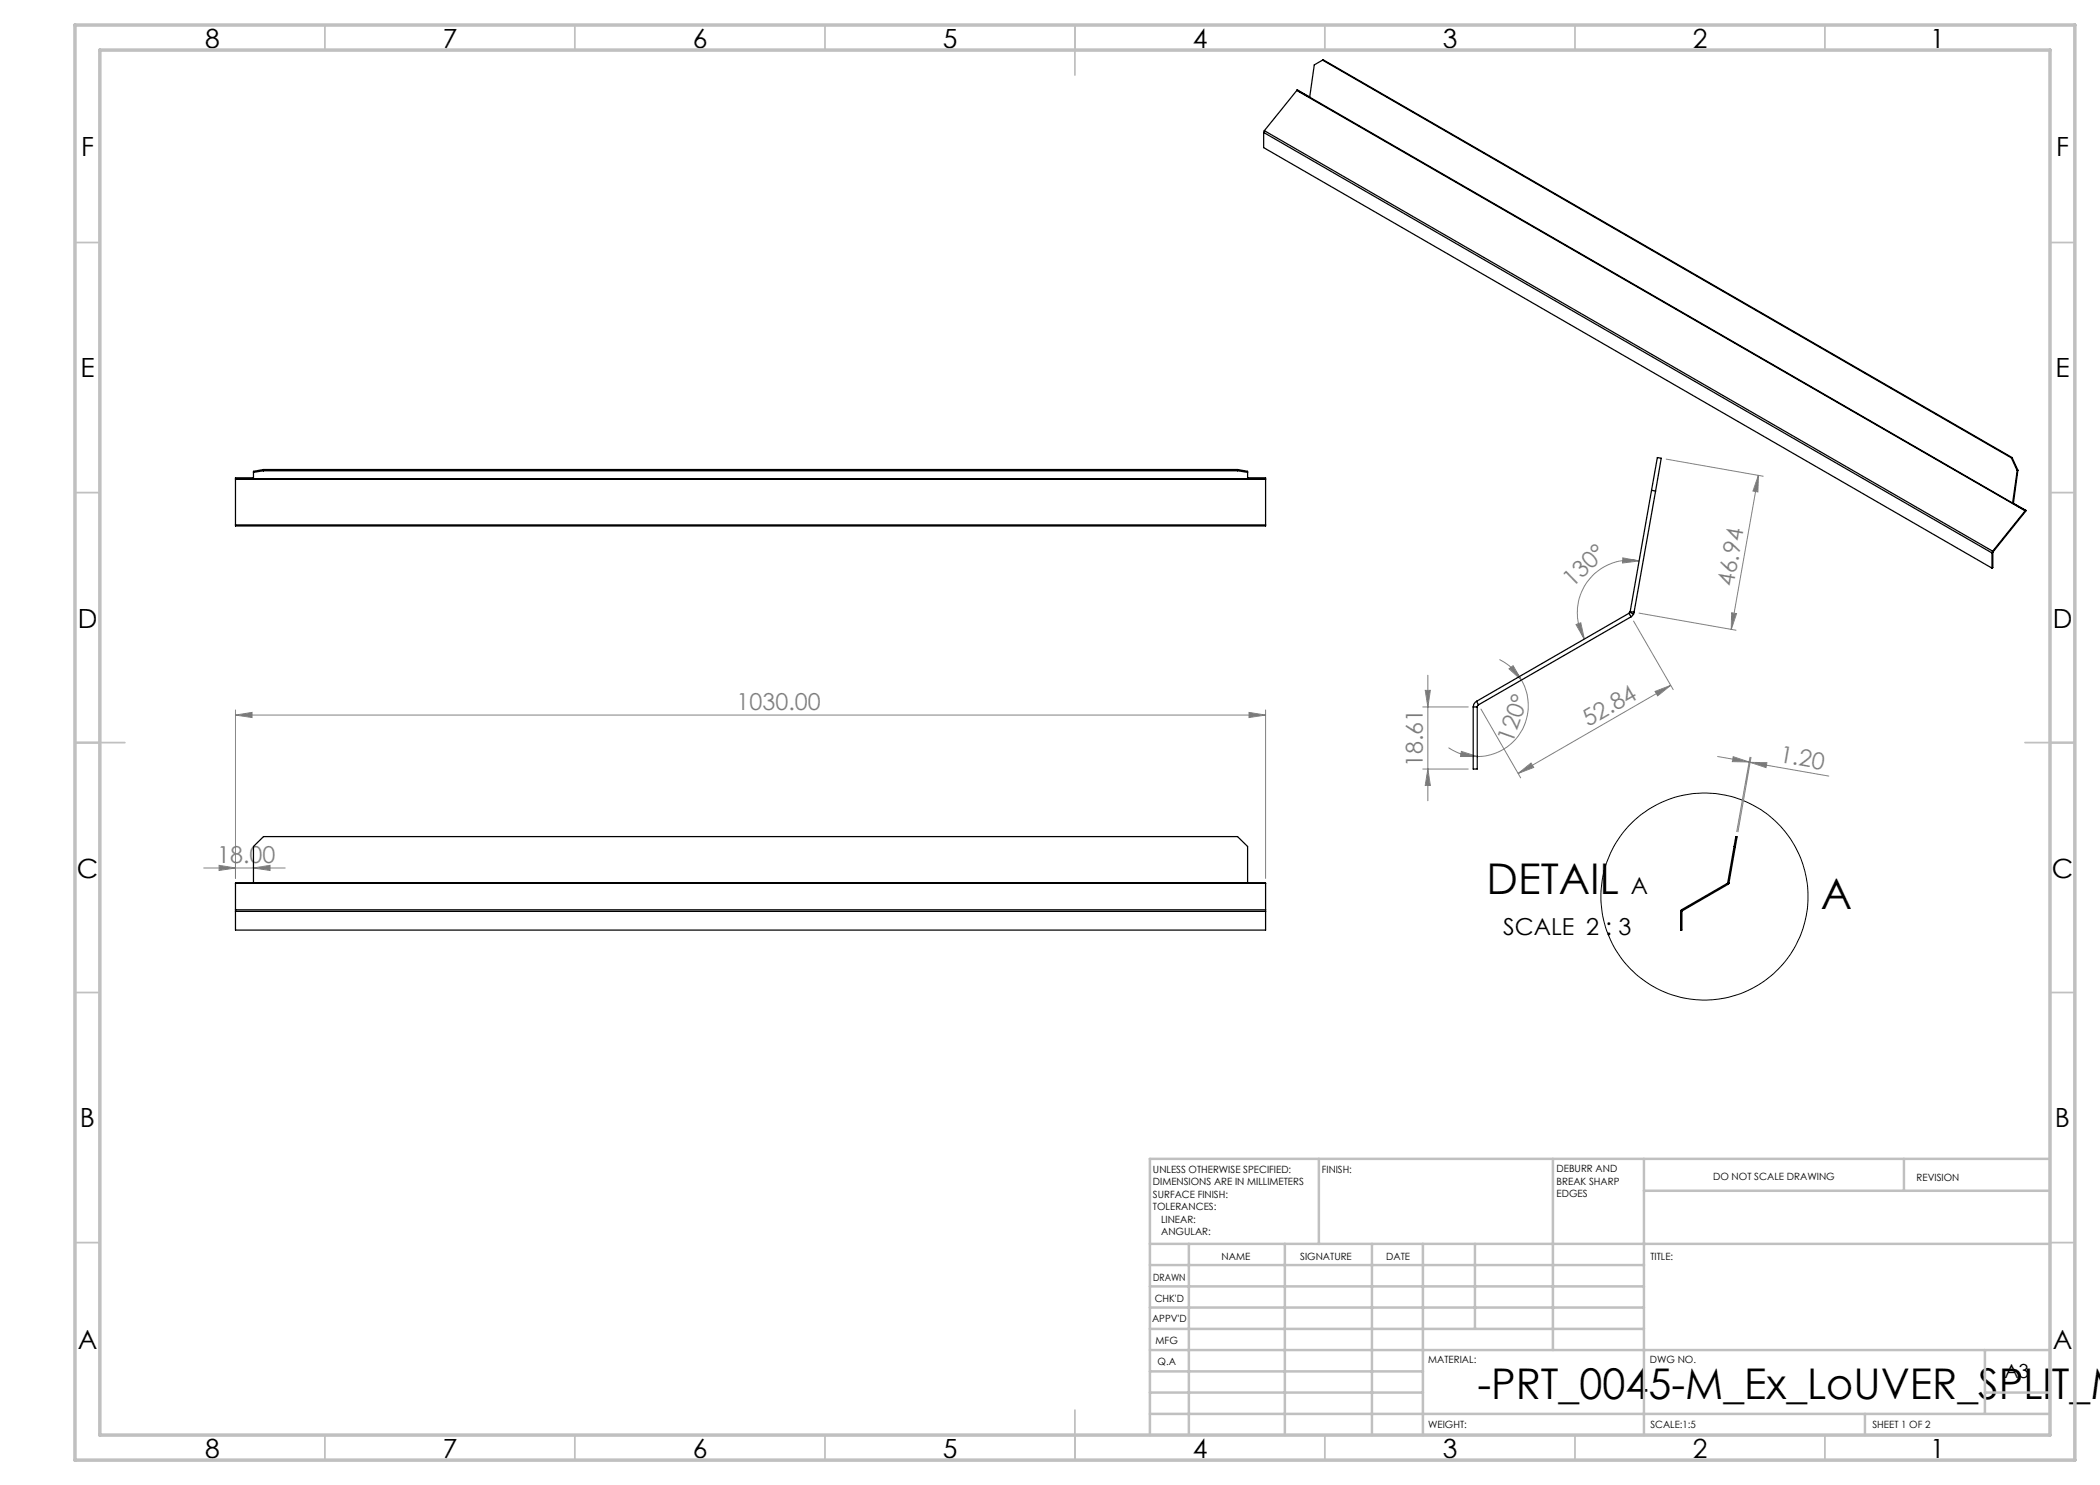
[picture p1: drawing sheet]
<svg xmlns="http://www.w3.org/2000/svg" width="420mm" height="297mm" viewBox="0 0 420 297" stroke-linecap="round" stroke-linejoin="round" font-family="sans-serif">
<circle cx="340.9" cy="179.3" r="20.7" fill="none" stroke="#000" stroke-width=".2"/>
<g fill="none" stroke="#808080" stroke-width=".2">
<path d="M333.2 91.8l19.4 3.4M351.7 95.1l-5.4 30.8M351.7 95.1l-.1 3.3-1-.2zM324.6 111.6l3.2 .6-3.3 .4zM327.8 112.2a10.5 10.5 0 0 0-10.4 4.3 10.5 10.5 0 0 0-.5 11.3M285 138.1h1.1l-.5 3.3zM285.6 135v25.2M299.9 131.9a10.6 10.6 0 0 1 4.4 4.1M301.8 133.8l.8-.7 1.7 2.9zM304.3 136a10.2 10.2 0 0 1-8.8 15.3M315.2 124.9l1-.3 .7 3.2zM326.7 124.2l7.9 13.7"/>
<path d="M327.8 122.6l19.4 3.4M331 138.3l3.1-1.2-2.6 2.1zM334.1 137.1l-30.5 17.6M346.3 122.6l1 .1-1 3.2zM47.1 143l3.3-.5v1zM47.1 142v33.7M47.1 143h206M249.8 142.5l3.3 .5-3.3 .5zM253.1 142v33.7M284.6 153.8h9.1M284.6 141.4h9.1M285.6 153.8l.5 3.3h-1.1z"/>
<path d="M289.7 149.5a10.3 10.3 0 0 0 5.8 1.8M292.3 150.3l3.2 1h-3.4zM296.2 141.8l7.9 13.8M303.6 154.7l2.6-2.1 .5 .9zM343.5 151.3l6.3 1.1M346.6 151.3l3.2 1.1-3.3-.1zM349.8 152.4l.2 .1M350 151.4l-2.7 14.9M350 152.5l15.8 2.7M350 152.5h3.4l-.2 1zM350.2 151.5l-2.6 14.9M40.7 173.6h16.3"/>
<path d="M43.8 173.1l3.3 .5-3.3 .5zM50.7 173.6l3.3-.5v1z"/>
</g>
<g fill="none" stroke="#c0c0c0" stroke-width=".35">
<path d="M65 5v5M115 5v5M165 5v5M215 5v10M265 5v5M315 5v5M365 5v5M15 48.5h5M410 48.5h5M15 98.5h5M410 98.5h5M15 148.5h10"/>
<path d="M405 148.5h10M15 198.5h5M410 198.5h5M15 248.5h5M410 248.5h5M65 287v5M115 287v5M165 287v5M215 282v10M265 287v5M315 287v5M365 287v5"/>
</g>
<g fill="none" stroke="#c0c0c0" stroke-width=".5">
<path d="M263.8 231.8v17M310.6 231.8v38.2M328.8 231.8v55.2M328.8 238.2h81.2M380.8 231.8v6.4M410 231.8h-180v55.2M230 248.8h180M230 257.3h98.8M230 253h98.8M237.8 248.8v38.2M257 248.8v38.2M274.4 248.8v38.2"/>
<path d="M284.6 248.8v38.2M295 248.8v17M230 265.8h98.8M230 261.5h98.8M230 278.5h54.6M230 274.3h54.6M230 270h180M397 278.5h13M397 270v12.8M230 282.8h180M373 282.8v4.2"/>
</g>
<path d="M15 5h400v287h-400zM20 10h390v277h-390z" fill="none" stroke="#c0c0c0" stroke-width=".7"/>
<g fill="#808080">
<path d="M350 152.5h3.4l-.2 1zM346.6 151.3l3.2 1.1-3.3-.1z"/>
<path d="M43.8 173.1l3.3 .5-3.3 .5zM50.7 173.6l3.3-.5v1z"/>
<path d="M47.1 143l3.3-.5v1zM249.8 142.5l3.3 .5-3.3 .5z"/>
<path d="M303.6 154.7l2.6-2.1 .5 .9zM331 138.3l3.1-1.2-2.6 2.1z"/>
<path d="M324.6 111.6l3.2 .6-3.3 .4zM315.2 124.9l1-.3 .7 3.2z"/>
<path d="M292.3 150.3l3.2 1h-3.4zM301.8 133.8l.8-.7 1.7 2.9z"/>
<path d="M351.7 95.1l-.1 3.3-1-.2zM346.3 122.6l1 .1-1 3.2z"/>
<path d="M285.6 153.8l.5 3.3h-1.1zM285 138.1h1.1l-.5 3.3z"/>
</g>
<g fill="none" stroke="#000" stroke-width=".25">
<path d="M259.4 18.1l-6.5 8M259.4 18.1l145.6 84.1M259.4 18v.1M259.4 18l2.5 1.5M259.4 18l2.5 1.4M261.9 19.4v.1M261.9 19.4l140.6 81.2M264.5 12l-1.6 1-1 6.4M264.5 12l137.8 79.6M264.5 12h.2l137.7 79.5M252.7 26.5l145.7 84.1M252.7 26.5v3l145.7 84.1"/>
<path d="M252.9 26.1l-.2 .4M252.9 26.1l145.6 84.1M47.1 95.8h.1M47.1 95.8v9.2M47.1 95.8h206M50.7 95.8h.1M50.7 95.6h-3.6v.2M52.7 93.9l-2 .4v1.5M52.7 94.2l-2 .3M52.7 94.2h194.8M52.7 93.9v.3M52.7 93.9h194.8"/>
<path d="M247.5 93.9l2 .4v1.5M247.5 94.2l2 .3M247.5 93.9v.3M249.5 95.8h.1M249.5 95.6h3.6v.2M253.1 95.8h.1M253.1 95.8v9.2M330.3 98.1l1.2-6.6 .7 .1-1.1 6.6M330.3 98.1l.8 .1M330.3 98.1l-4.3 24.2M331.1 98.2l-4.3 24.2M402.3 91.6l1.1 2.5"/>
<path d="M402.4 91.5l-.1 .1M402.4 91.5l1.2 2.5M403.4 94.1l-.9 6.5M403.6 94l-.2 .1M403.6 94l-.9 6.5M47.1 105v.2h206v-.2M47.1 105h206M398.4 110.6v3M398.5 110.2l-.1 .4M398.5 110.2l.1 .1M398.6 110.5l-.2 .1M398.6 110.5v3l-.2 .1"/>
<path d="M398.6 110.3v.2M402.5 100.6h.1M402.5 100.6l2.6 1.5M402.5 100.6h.2M402.7 100.6l2.5 1.5M402.7 100.5v.1M402.7 100.5l-.2 .1M405 102.2l-6.5 8M405 102.2l.1 .1M405.1 102.1l-.1 .1M405.1 102.1h.1M405.1 102.3l-6.5 8"/>
<path d="M405.2 102.1l-.1 .2M325.8 122.7l.4 .7M325.8 122.7l-30.5 17.6M326 122.4l-.2 .3M326 122.4l.7 .4M326 122.3v.1M326 122.3l.8 .1M326.2 123.4l-30.5 17.6M326.7 122.8l-.5 .6M326.8 122.4l-.1 .4M294.6 141.4h.9M294.6 141.4v12.4h.9v-12.4"/>
<path d="M295.3 140.3a1.33 1.33 0 0 0-.7 1.1M295.3 140.3l.4 .7M295.7 141l-.2 .4M47.1 176.7v5.3M47.1 176.7h206M50.7 176.6l-3.6 .1M50.7 176.6h198.8M50.7 176.6v-7.3l2-2h194.8l2 2v7.3M249.5 176.6l3.6 .1M253.1 176.7v5.3M345.5 176.7l.1 .2M345.5 176.7l-9.2 5.3"/>
<path d="M345.5 176.6v.1M345.5 176.6l.3 .1M345.5 176.6h.1M345.5 176.6h.3M345.6 176.9l-9.2 5.3M345.8 176.7l-.2 .2M345.8 176.6v.1M346.8 169.3l.4-2 .2 .1-.3 1.9M346.8 169.3h.3M346.8 169.3l-1.3 7.3M347.1 169.3l-1.3 7.3M47.1 182v.3"/>
<path d="M47.1 182h206M47.1 182.3h206M47.1 182.3v3.7h206v-3.7M253.1 182v.3M336.1 182.3h.3M336.1 182.3v3.7h.3v-3.7M336.3 182l-.2 .3M336.3 182l.1 .2M336.4 182.2v.1"/>
</g>
<g font-size="8.5">
<text x="297.3" y="178.7">DETAIL</text>
<text x="364.1" y="181.7">A</text>
<text x="295.5" y="279.7">-PRT_0045-M_Ex_LoUVER_SPLIT_M</text>
</g>
<g font-size="5.3">
<text x="41" y="9.5">8</text>
<text x="88.5" y="9.5">7</text>
<text x="138.5" y="9.5">6</text>
<text x="188.5" y="9.5">5</text>
<text x="238.5" y="9.5">4</text>
<text x="288.5" y="9.5">3</text>
<text x="338.5" y="9.5">2</text>
<text x="386" y="9.5">1</text>
<text x="16.2" y="31.3">F</text>
<text x="411.2" y="31.3">F</text>
<text x="16.1" y="75.5">E</text>
<text x="411.1" y="75.5">E</text>
<text x="15.5" y="125.5">D</text>
<text x="410.5" y="125.5">D</text>
<text x="15.4" y="175.5">C</text>
<text x="410.4" y="175.5">C</text>
<text x="16" y="225.5">B</text>
<text x="411" y="225.5">B</text>
<text x="15.5" y="269.8">A</text>
<text x="410.5" y="269.8">A</text>
<text x="41" y="291.5">8</text>
<text x="88.5" y="291.5">7</text>
<text x="138.5" y="291.5">6</text>
<text x="188.5" y="291.5">5</text>
<text x="238.5" y="291.5">4</text>
<text x="288.5" y="291.5">3</text>
<text x="338.5" y="291.5">2</text>
<text x="386" y="291.5">1</text>
</g>
<g font-size="4.7" fill="#808080">
<text x="314.5" y="117.6" transform="rotate(-44 314.5 117.6)">130°</text>
<text x="346.7" y="117.4" transform="rotate(-80 346.7 117.4)">46.94</text>
<text x="147.3" y="142">1030.00</text>
<text x="302.5" y="148.7" transform="rotate(-70 302.5 148.7)">120°</text>
<text x="317.6" y="145.4" transform="rotate(-30 317.6 145.4)">52.84</text>
<text x="284.6" y="153.4" transform="rotate(-90 284.6 153.4)">18.61</text>
<text x="355.8" y="152.4" transform="rotate(10 355.8 152.4)">1.20</text>
<text x="43.4" y="172.5">18.00</text>
</g>
<g font-size="4.7">
<text x="326.2" y="178.7">A</text>
<text x="300.7" y="186.9">SCALE 2 : 3</text>
</g>
<text font-size="3.9" x="400.9" y="275.5">A3</text>
<g font-size="2">
<text x="230.6" y="234.6">UNLESS OTHERWISE SPECIFIED:</text>
<text x="230.6" y="237.1">DIMENSIONS ARE IN MILLIMETERS</text>
<text x="230.6" y="239.6">SURFACE FINISH:</text>
<text x="264.4" y="234.6">FINISH:</text>
<text x="311.3" y="234.5">DEBURR AND</text>
<text x="311.3" y="237">BREAK SHARP</text>
<text x="311.3" y="239.5">EDGES</text>
<text x="342.6" y="236">DO NOT SCALE DRAWING</text>
<text x="383.3" y="236.2">REVISION</text>
<text x="230.6" y="242.1">TOLERANCES:</text>
<text x="232.2" y="244.6">LINEAR:</text>
<text x="232.2" y="247.1">ANGULAR:</text>
<text x="244.3" y="252">NAME</text>
<text x="260" y="251.9">SIGNATURE</text>
<text x="277.2" y="251.9">DATE</text>
<text x="330.1" y="251.9">TITLE:</text>
<text x="230.6" y="256.1">DRAWN</text>
<text x="230.9" y="260.3">CHK'D</text>
<text x="230.4" y="264.4">APPV'D</text>
<text x="231.1" y="268.8">MFG</text>
<text x="231.5" y="273">Q.A</text>
<text x="285.6" y="272.5">MATERIAL:</text>
<text x="330" y="272.5">DWG NO.</text>
<text x="285.6" y="285.5">WEIGHT:</text>
<text x="330.1" y="285.6">SCALE:1:5</text>
<text x="374.5" y="285.6">SHEET 1 OF 2</text>
</g>
</svg>
